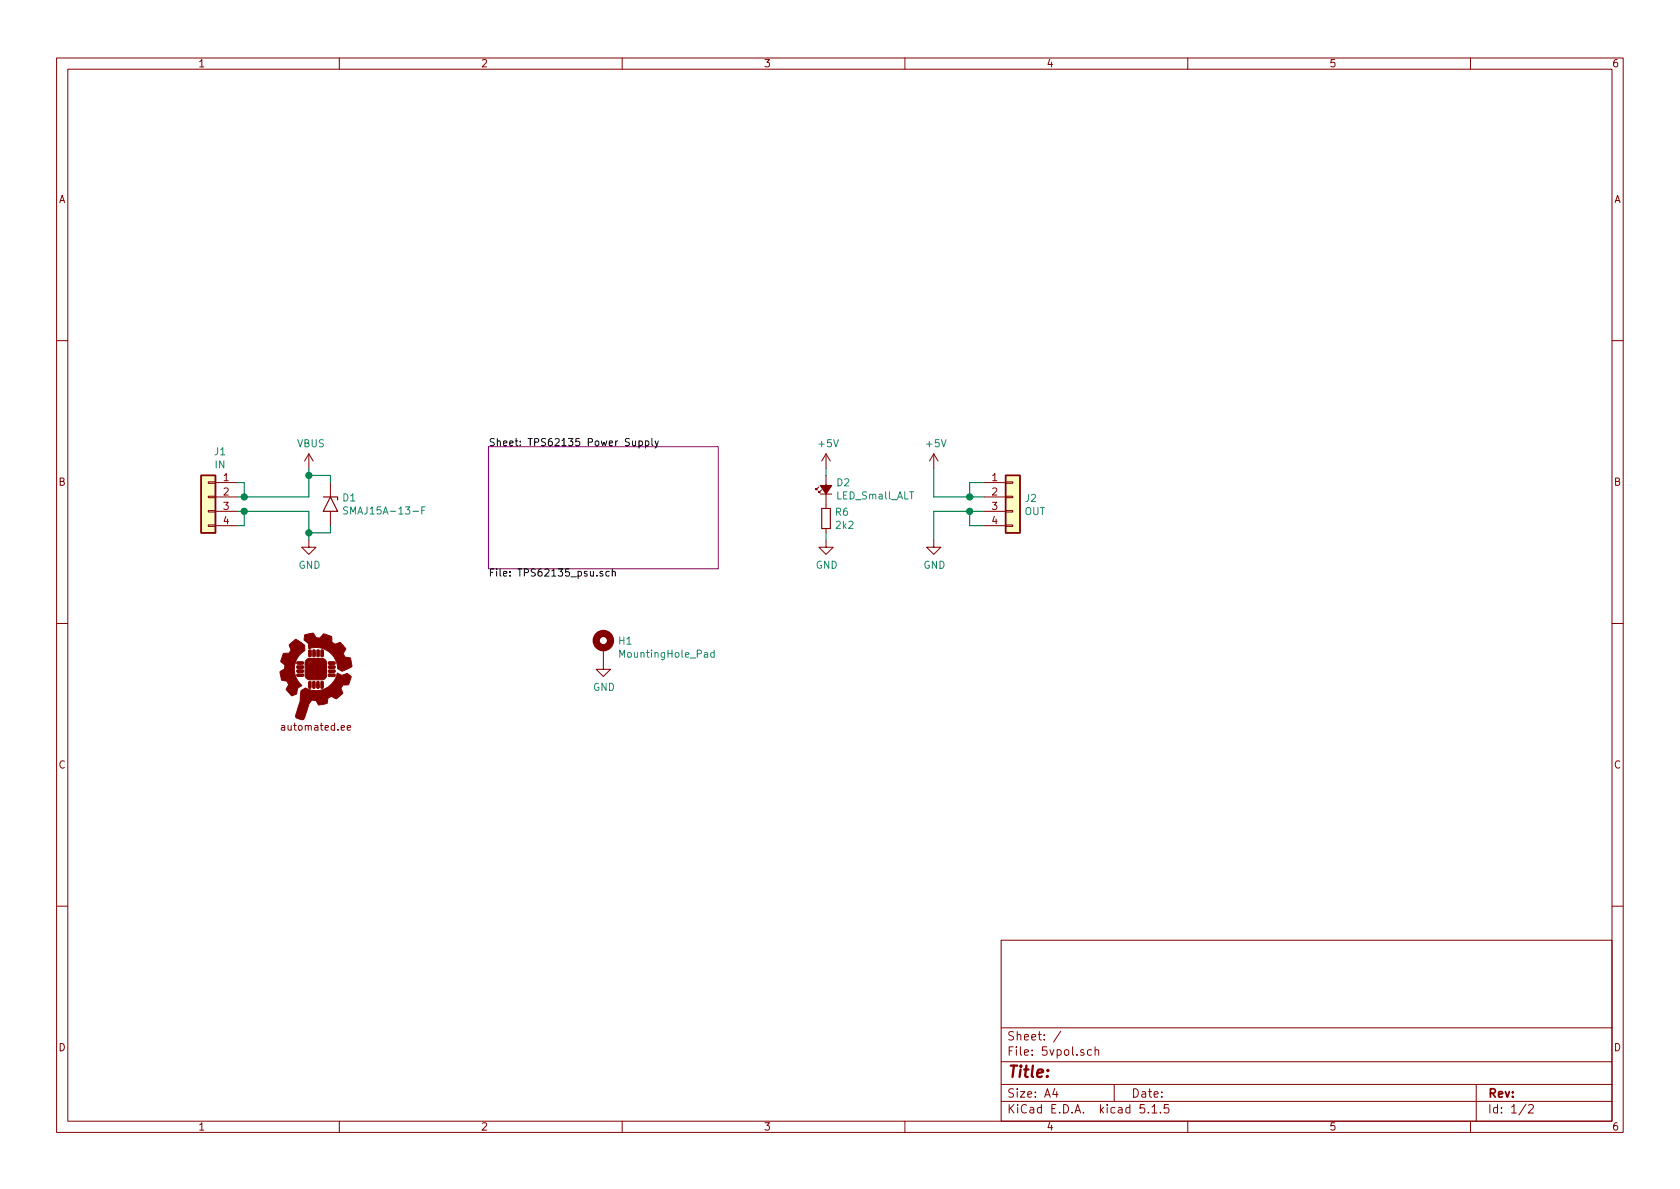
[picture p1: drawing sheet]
EESchema Schematic File Version 4
LIBS:5vpol-cache
EELAYER 30 0
EELAYER END
$Descr A4 11693 8268
encoding utf-8
Sheet 1 2
Title ""
Date ""
Rev ""
Comp ""
Comment1 ""
Comment2 ""
Comment3 ""
Comment4 ""
$EndDescr
$Sheet
S 3400 3100 1600 850 
U 5D85FB70
F0 "TPS62135 Power Supply" 50
F1 "TPS62135_psu.sch" 50
$EndSheet
$Comp
L Connector_Generic:Conn_01x04 J2
U 1 1
P 7050 3450
F 0 "J2" H 7130 3442 50  0000 L CNN
F 1 "OUT" H 7130 3351 50  0000 L CNN
F 2 "Connector_PinSocket_2.54mm:PinSocket_1x04_P2.54mm_Horizontal" H 7050 3450 50  0001 C CNN
F 3 "~" H 7050 3450 50  0001 C CNN
	1    7050 3450
	1    0    0    -1  
$EndComp
$Comp
L power:GND #PWR04
U 1 1
P 6500 3750
F 0 "#PWR04" H 6500 3500 50  0001 C CNN
F 1 "GND" H 6505 3577 50  0000 C CNN
F 2 "" H 6500 3750 50  0001 C CNN
F 3 "" H 6500 3750 50  0001 C CNN
	1    6500 3750
	1    0    0    -1  
$EndComp
$Comp
L power:VBUS #PWR01
U 1 1
P 2150 3250
F 0 "#PWR01" H 2150 3100 50  0001 C CNN
F 1 "VBUS" H 2165 3423 50  0000 C CNN
F 2 "" H 2150 3250 50  0001 C CNN
F 3 "" H 2150 3250 50  0001 C CNN
	1    2150 3250
	1    0    0    -1  
$EndComp
$Comp
L power:+5V #PWR03
U 1 1
P 6500 3250
F 0 "#PWR03" H 6500 3100 50  0001 C CNN
F 1 "+5V" H 6515 3423 50  0000 C CNN
F 2 "" H 6500 3250 50  0001 C CNN
F 3 "" H 6500 3250 50  0001 C CNN
	1    6500 3250
	1    0    0    -1  
$EndComp
Wire Wire Line
	6500 3250 6500 3450
Wire Wire Line
	6500 3450 6750 3450
Wire Wire Line
	6850 3550 6750 3550
Wire Wire Line
	6500 3550 6500 3750
$Comp
L power:GND #PWR02
U 1 1
P 2150 3750
F 0 "#PWR02" H 2150 3500 50  0001 C CNN
F 1 "GND" H 2155 3577 50  0000 C CNN
F 2 "" H 2150 3750 50  0001 C CNN
F 3 "" H 2150 3750 50  0001 C CNN
	1    2150 3750
	1    0    0    -1  
$EndComp
Wire Wire Line
	2150 3450 2150 3300
Wire Wire Line
	2150 3550 2150 3700
Wire Wire Line
	6850 3350 6750 3350
Wire Wire Line
	6750 3350 6750 3450
Connection ~ 6750 3450
Wire Wire Line
	6750 3450 6850 3450
Wire Wire Line
	6850 3650 6750 3650
Wire Wire Line
	6750 3650 6750 3550
Connection ~ 6750 3550
Wire Wire Line
	6750 3550 6500 3550
$Comp
L Connector_Generic:Conn_01x04 J1
U 1 1
P 1450 3450
F 0 "J1" H 1368 3767 50  0000 C CNN
F 1 "IN" H 1368 3676 50  0000 C CNN
F 2 "Connector_PinSocket_2.54mm:PinSocket_1x04_P2.54mm_Horizontal" H 1450 3450 50  0001 C CNN
F 3 "~" H 1450 3450 50  0001 C CNN
	1    1450 3450
	-1   0    0    -1  
$EndComp
Wire Wire Line
	1650 3650 1700 3650
Wire Wire Line
	1700 3650 1700 3550
Connection ~ 1700 3550
Wire Wire Line
	1700 3550 1650 3550
Wire Wire Line
	1700 3550 2150 3550
Wire Wire Line
	1650 3450 1700 3450
Wire Wire Line
	1650 3350 1700 3350
Wire Wire Line
	1700 3350 1700 3450
Connection ~ 1700 3450
Wire Wire Line
	1700 3450 2150 3450
$Comp
L Diode:1.5KExxA D1
U 1 1
P 2300 3500
F 0 "D1" V 2254 3579 50  0000 L CNN
F 1 "SMAJ15A-13-F" V 2345 3579 50  0000 L CNN
F 2 "Diode_SMD:D_SMA" H 2300 3300 50  0001 C CNN
F 3 "" H 2250 3500 50  0001 C CNN
	1    2300 3500
	0    1    1    0   
$EndComp
Wire Wire Line
	2300 3350 2300 3300
Wire Wire Line
	2300 3300 2150 3300
Connection ~ 2150 3300
Wire Wire Line
	2150 3300 2150 3250
Wire Wire Line
	2300 3650 2300 3700
Wire Wire Line
	2300 3700 2150 3700
Connection ~ 2150 3700
Wire Wire Line
	2150 3700 2150 3750
$Comp
L Mechanical:MountingHole_Pad H1
U 1 1
P 4200 4500
F 0 "H1" H 4300 4549 50  0000 L CNN
F 1 "MountingHole_Pad" H 4300 4458 50  0000 L CNN
F 2 "MountingHole:MountingHole_3.2mm_M3_DIN965_Pad" H 4200 4500 50  0001 C CNN
F 3 "~" H 4200 4500 50  0001 C CNN
	1    4200 4500
	1    0    0    -1  
$EndComp
$Comp
L power:GND #PWR013
U 1 1
P 4200 4600
F 0 "#PWR013" H 4200 4350 50  0001 C CNN
F 1 "GND" H 4205 4427 50  0000 C CNN
F 2 "" H 4200 4600 50  0001 C CNN
F 3 "" H 4200 4600 50  0001 C CNN
	1    4200 4600
	1    0    0    -1  
$EndComp
$Comp
L meansOfCircuitDesign:Fully_Automated_Logo G1
U 1 1
P 2200 4700
F 0 "G1" H 2300 4450 60  0001 C CNN
F 1 "Fully_Automated_Logo" H 2200 4990 60  0001 C CNN
F 2 "Automated:fully_automated_logo_soldermask" H 2200 4700 50  0001 C CNN
F 3 "" H 2200 4700 50  0001 C CNN
	1    2200 4700
	1    0    0    -1  
$EndComp
$Comp
L power:GND #PWR0101
U 1 1
P 5750 3750
F 0 "#PWR0101" H 5750 3500 50  0001 C CNN
F 1 "GND" H 5755 3577 50  0000 C CNN
F 2 "" H 5750 3750 50  0001 C CNN
F 3 "" H 5750 3750 50  0001 C CNN
	1    5750 3750
	1    0    0    -1  
$EndComp
$Comp
L power:+5V #PWR0102
U 1 1
P 5750 3250
F 0 "#PWR0102" H 5750 3100 50  0001 C CNN
F 1 "+5V" H 5765 3423 50  0000 C CNN
F 2 "" H 5750 3250 50  0001 C CNN
F 3 "" H 5750 3250 50  0001 C CNN
	1    5750 3250
	1    0    0    -1  
$EndComp
$Comp
L Device:R_Small R?
U 1 1
P 5750 3600
AR Path="/5D85FB70/5DA23798" Ref="R?"  Part="1" 
AR Path="/5DA23798" Ref="R6"  Part="1" 
F 0 "R6" H 5809 3646 50  0000 L CNN
F 1 "2k2" H 5809 3555 50  0000 L CNN
F 2 "Resistor_SMD:R_0603_1608Metric" H 5750 3600 50  0001 C CNN
F 3 "~" H 5750 3600 50  0001 C CNN
	1    5750 3600
	1    0    0    -1  
$EndComp
Wire Wire Line
	5750 3700 5750 3750
$Comp
L Device:LED_Small_ALT D2
U 1 1
P 5750 3400
F 0 "D2" V 5796 3332 50  0000 R CNN
F 1 "LED_Small_ALT" V 5705 3332 50  0000 R CNN
F 2 "LED_SMD:LED_0603_1608Metric" V 5750 3400 50  0001 C CNN
F 3 "~" V 5750 3400 50  0001 C CNN
	1    5750 3400
	0    -1   -1   0   
$EndComp
Wire Wire Line
	5750 3300 5750 3250
$EndSCHEMATC
